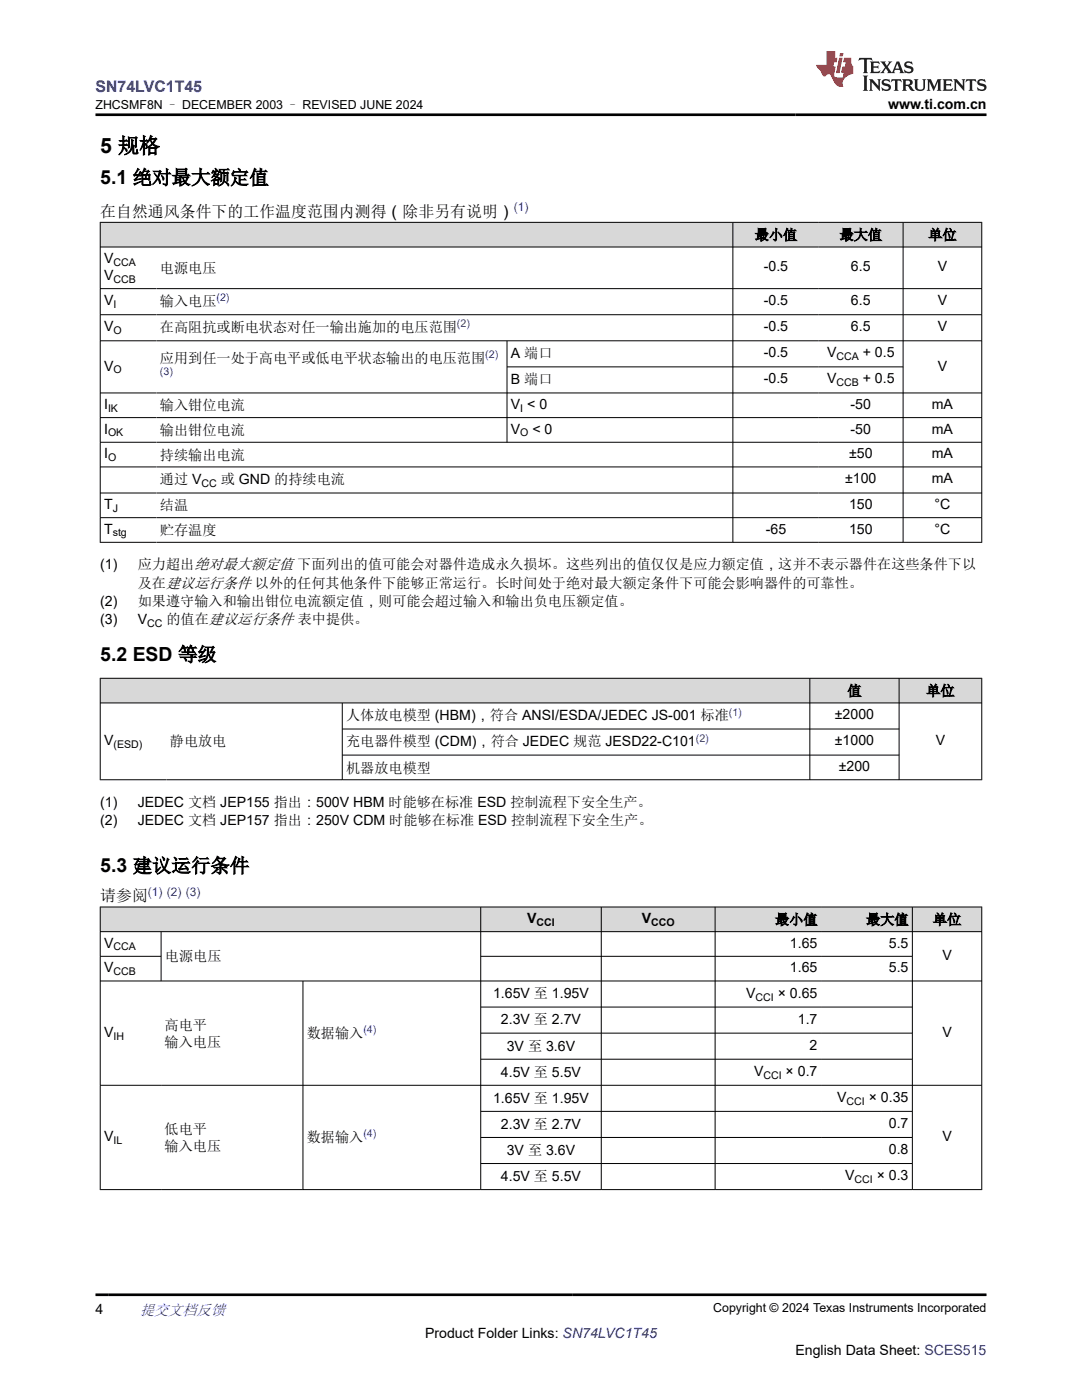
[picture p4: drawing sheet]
<svg xmlns="http://www.w3.org/2000/svg" width="216mm" height="279mm" viewBox="0 0 216 279" stroke-linecap="round" stroke-linejoin="round" font-family="sans-serif">
<g fill="#d8d8d8">
<path d="M20 44.4h175.9v4.9h-175.9z" fill-rule="evenodd"/>
<path d="M20.1 44.4h126.1v4.8h-126.1z" fill-rule="evenodd"/>
<path d="M146.3 44.4h17.1v4.8h-17.1z" fill-rule="evenodd"/>
<path d="M163.4 44.4h16.7v4.8h-16.7z" fill-rule="evenodd"/>
<path d="M180.3 44.4h15.5v4.8h-15.5z" fill-rule="evenodd"/>
</g>
<g fill="none" stroke="#000" stroke-width=".2">
<path d="M19.9 44.4h176.1M19.9 49.3h176.1M19.9 57.6h176.1M20 44.3v64M146.2 44.3v64M180.2 44.3v64M195.9 44.3v64M19.9 62.8h176.1M19.9 68h176.1M19.9 78.4h176.1M101.2 68v20.3M101.2 73.2h79.1"/>
<path d="M19.9 83.3h176.1M19.9 88.3h176.1M19.9 93.2h176.1M19.9 98.4h176.1M19.9 103.3h176.1M19.9 108.2h176.1"/>
</g>
<g fill="#d8d8d8">
<path d="M20 135.4h175.9v4.9h-175.9z" fill-rule="evenodd"/>
<path d="M20.1 135.4h141.4v4.8h-141.4z" fill-rule="evenodd"/>
<path d="M161.7 135.4h17.6v4.8h-17.6z" fill-rule="evenodd"/>
<path d="M179.5 135.4h16.3v4.8h-16.3z" fill-rule="evenodd"/>
</g>
<path d="M19.9 135.4h176.1M20 135.3v20.4M161.6 135.3v20.4M179.4 135.3v20.4M195.9 135.3v20.4M19.9 140.3h176.1M19.9 155.6h176.1M68.3 140.3v15.4M68.3 145.5h111.2M68.3 150.7h111.2" fill="none" stroke="#000" stroke-width=".2"/>
<g fill="#d8d8d8">
<path d="M20 181h175.9v4.9h-175.9z" fill-rule="evenodd"/>
<path d="M20.1 181.1h75.8v4.8h-75.8z" fill-rule="evenodd"/>
<path d="M96 181.1h23.9v4.8h-23.9z" fill-rule="evenodd"/>
<path d="M120 181.1h22.6v4.8h-22.6z" fill-rule="evenodd"/>
<path d="M142.8 181.1h21v4.8h-21z" fill-rule="evenodd"/>
<path d="M163.8 181.1h18.2v4.8h-18.2z" fill-rule="evenodd"/>
<path d="M182.1 181.1h13.7v4.8h-13.7z" fill-rule="evenodd"/>
</g>
<g fill="none" stroke="#000" stroke-width=".2">
<path d="M19.9 181h176.1M19.9 185.9h176.1M19.9 190.9h12.3M20 181v56.5M32.1 185.9v9.9M60.5 195.8v41.7M95.9 181v56.5M95.9 190.9h86.2M120 181v56.5M142.7 181v56.5M182.1 181v56.5M195.9 181v56.5"/>
<path d="M196 195.8h-176.1M19.9 216.6h176.1M95.9 201h86.2M95.9 206.2h86.2M95.9 211.4h86.2M19.9 237.4h176.1M95.9 221.8h86.2M95.9 227h86.2M95.9 232.2h86.2"/>
</g>
<path d="M171.5 11.6l-.2 .5 .5-.2h.6v.1v2.2l-.2 .4h1l-.2-.4v-2.2v-.1h.5l.6 .2-.2-.5zM173.6 12.3l.2 .4v1.5l-.2 .4h1.9l.1-.6a1.08 1.08 0 0 1-1.3 .2v-.7h.6l.4 .2v-.7l-.4 .2h-.6v-.5l.2-.2a1 1 0 0 1 1 .3l-.1-.5zM175.7 12.3l.9 1.1-1 1.2h.9l-.2-.2 .5-.8 .4 .8-.2 .2h1.6l-.2-.2 .2-.5h.9l.1 .5-.1 .2h.9l-.2-.3-.8-2h-.5l-.9 2.2-.9-1.1 .9-1.1h-.8l.2 .2-.4 .6-.4-.6 .2-.2zM179 12.7l.4 1h-.7zM180.7 12.4a.65 .65 0 0 0-.2 .7 .65 .65 0 0 0 .6 .5l.6 .1 .1 .3a.79 .79 0 0 1-.7 .4 .79 .79 0 0 1-.7-.5l.1 .7 .2-.1a.93 .93 0 0 0 1.1 .1 .93 .93 0 0 0 .4-1 1.46 1.46 0 0 0-1.2-.6l-.1-.3a1.09 1.09 0 0 1 1.2 .2l-.2-.6-.1 .1-.5-.2zM172.2 15.1l.2 .4v2.2l-.2 .4h1l-.2-.4v-2.2l.2-.4zM173.4 15.8l.2 .4v1.5l-.2 .4h.8l-.3-.4 .1-1.3 1.6 1.8v-2l.2-.4h-.7l.1 .2 .1 1.1-1.2-1.3zM176.2 15.9a.65 .65 0 0 0-.2 .8 .65 .65 0 0 0 .6 .4l.6 .2 .1 .2a.79 .79 0 0 1-.7 .4 .79 .79 0 0 1-.7-.5l.1 .7 .2-.1a.93 .93 0 0 0 1.1 .1 .93 .93 0 0 0 .4-.9 1.46 1.46 0 0 0-1.2-.6l-.1-.4a1.09 1.09 0 0 1 1.2 .2l-.1-.6-.2 .1-.5-.1zM177.9 15.8l-.1 .6a.63 .63 0 0 1 .8-.3v1.6l-.3 .4h1l-.2-.4v-1.6a.66 .66 0 0 1 .8 .3l-.1-.6zM180 15.8l.2 .4v1.5l-.2 .4h1l-.2-.2-.1-.7h.5l.1 .2a.79 .79 0 0 0 1.2 .6l-1-.9a.61 .61 0 0 0 .6-.6 .61 .61 0 0 0-.5-.7zM180.8 16.1h.1a.47 .47 0 0 1 .5 .1 .47 .47 0 0 1 .1 .5l-.1 .1-.7 .1zM182.3 15.8l.2 .2a2.27 2.27 0 0 0 .4 2 1.04 1.04 0 0 0 1.7-.7v-1.3l.2-.2h-.8l.2 .4v1.1a.6 .6 0 0 1-.6 .6 .6 .6 0 0 1-.6-.6v-1.1l.3-.4zM184.9 15.8l.2 .4v1.5l-.2 .4h.8l-.3-.4v-1.4l.9 1.9 .9-1.9v1.4l-.3 .4h1l-.2-.4v-1.5l.2-.4h-.8l-.7 1.5-.6-1.5zM188.1 15.8l.2 .4v1.5l-.2 .4h1.9l.1-.6a1.09 1.09 0 0 1-1.3 .2v-.7h.6l.4 .2v-.6l-.4 .2h-.6v-.6l.2-.1a1.01 1.01 0 0 1 1 .3l-.1-.6zM190.2 15.8l.3 .4v1.5l-.3 .4h.8l-.2-.4v-1.3l1.6 1.8v-2l.2-.4h-.7l.2 .2v1.1l-1.2-1.3zM192.8 15.8l-.1 .6a.63 .63 0 0 1 .8-.3v1.6l-.3 .4h1l-.2-.4v-1.6a.66 .66 0 0 1 .8 .3l-.1-.6zM195.2 15.9a.65 .65 0 0 0-.2 .8 .65 .65 0 0 0 .6 .4l.6 .2 .2 .2a.79 .79 0 0 1-.7 .4 .79 .79 0 0 1-.7-.5l.1 .7 .2-.1a.93 .93 0 0 0 1 .1 .93 .93 0 0 0 .5-.9 1.46 1.46 0 0 0-1.3-.6v-.4a1.09 1.09 0 0 1 1.2 .2l-.2-.6-.2 .1-.5-.1z" fill="#231f20"/>
<path d="M164.9 10.2v2.8h-2l.1 .3 .8 1a.95 .95 0 0 0 1 .9 .59 .59 0 0 1 .5-.4 .59 .59 0 0 1 .5 .4l.4 .7a1.59 1.59 0 0 0 2.1 1.4 1.61 1.61 0 0 1 1-2.3l1-.3-.1-1.5a1.59 1.59 0 0 1-.3-1.7h-1.5l-.2 .9h.6l-.2 .9h-.5l-.2 1v.2l.4 .1-.1 .9h-.7a.73 .73 0 0 1-1-.7l.3-1.5h-.5l.1-.9h.5l.2-.9h-.5v-1.3zM167.4 11.5l-.6 3.1h.7l.6-3.1zM167.6 10.6l-.1 .6h.7l.1-.6z" fill="#ed1c24"/>
<path d="M19 22.9h177.8M19 258.4h177.8" fill="none" stroke="#000" stroke-width=".53"/>
<text font-size="4.2" x="20" y="30.5">5 规格</text>
<g font-size="3.9">
<text x="20" y="36.7">5.1 绝对最大额定值</text>
<text x="20" y="131.9">5.2 ESD 等级</text>
<text x="20" y="174.1">5.3 建议运行条件</text>
</g>
<text font-size="3.2" fill="#00f" x="19" y="18.3">SN74LVC1T45</text>
<g font-size="3.2">
<text x="20" y="43.2">在自然通风条件下的工作温度范围内测得（除非另有说明）</text>
<text x="20" y="179.9">请参阅</text>
</g>
<text font-size="3" fill="#00f" x="27.9" y="262.4">提交文档反馈</text>
<g font-size="2.8">
<text x="177.2" y="21.7">www.ti.com.cn</text>
<text x="150.6" y="47.8">最小值</text>
<text x="167.5" y="47.8">最大值</text>
<text x="185.2" y="47.8">单位</text>
<text x="20.8" y="52.5">V</text>
<text x="20.8" y="55.9">V</text>
<text x="31.9" y="54.5">电源电压</text>
<text x="152.4" y="54.2">-0.5</text>
<text x="169.8" y="54.2">6.5</text>
<text x="187.1" y="54.2">V</text>
<text x="20.8" y="60.9">V</text>
<text x="31.9" y="61.1">输入电压</text>
<text x="152.4" y="60.8">-0.5</text>
<text x="152.4" y="66">-0.5</text>
<text x="169.8" y="60.8">6.5</text>
<text x="169.8" y="66">6.5</text>
<text x="187.1" y="60.9">V</text>
<text x="20.8" y="66.1">V</text>
<text x="31.9" y="66.3">在高阻抗或断电状态对任一输出施加的电压范围</text>
<text x="101.9" y="71.5">A 端口</text>
<text x="152.4" y="71.2">-0.5</text>
<text x="165" y="71.2">V</text>
<text x="172.2" y="71.2">+ 0.5</text>
<text x="187.1" y="66.1">V</text>
<text x="20.8" y="73.9">V</text>
<text x="31.9" y="72.4">应用到任一处于高电平或低电平状态输出的电压范围</text>
<text x="101.9" y="76.7">B 端口</text>
<text x="152.4" y="76.4">-0.5</text>
<text x="165" y="76.4">V</text>
<text x="172.2" y="76.4">+ 0.5</text>
<text x="187.1" y="73.9">V</text>
<text x="20.8" y="81.6">I</text>
<text x="31.9" y="81.9">输入钳位电流</text>
<text x="101.9" y="81.6">V &lt; 0</text>
<text x="169.7" y="81.6">-50</text>
<text x="185.9" y="81.6">mA</text>
<text x="20.8" y="86.5">I</text>
<text x="31.9" y="86.8">输出钳位电流</text>
<text x="101.9" y="86.5">V</text>
<text x="106.2" y="86.5">&lt; 0</text>
<text x="169.7" y="86.5">-50</text>
<text x="185.9" y="86.5">mA</text>
<text x="20.8" y="91.5">I</text>
<text x="31.9" y="91.7">持续输出电流</text>
<text x="169.4" y="91.5">±50</text>
<text x="185.9" y="91.5">mA</text>
<text x="20.8" y="101.6">T</text>
<text x="31.9" y="96.7">通过 V</text>
<text x="31.9" y="101.9">结温</text>
<text x="44.1" y="96.7">或 GND 的持续电流</text>
<text x="168.6" y="96.4">±100</text>
<text x="169.4" y="101.6">150</text>
<text x="185.9" y="96.4">mA</text>
<text x="186.5" y="101.6">°C</text>
<text x="20.8" y="106.5">T</text>
<text x="31.9" y="106.8">贮存温度</text>
<text x="152.8" y="106.5">-65</text>
<text x="169.4" y="106.5">150</text>
<text x="186.5" y="106.5">°C</text>
<text x="20" y="113.6">(1)</text>
<text x="27.5" y="113.6">应力超出绝对最大额定值 下面列出的值可能会对器件造成永久损坏。这些列出的值仅仅是应力额定值，这并不表示器件在这些条件下以</text>
<text x="27.5" y="117.3">及在建议运行条件 以外的任何其他条件下能够正常运行。长时间处于绝对最大额定条件下可能会影响器件的可靠性。</text>
<text x="20" y="120.9">(2)</text>
<text x="20" y="124.6">(3)</text>
<text x="27.5" y="120.9">如果遵守输入和输出钳位电流额定值，则可能会超过输入和输出负电压额定值。</text>
<text x="27.5" y="124.6">V</text>
<text x="33.2" y="124.6">的值在建议运行条件 表中提供。</text>
<text x="69.1" y="143.8">人体放电模型 (HBM)，符合 ANSI/ESDA/JEDEC JS-001 标准</text>
<text x="166.6" y="143.5">±2000</text>
<text x="169.1" y="138.8">值</text>
<text x="184.8" y="138.8">单位</text>
<text x="20.8" y="148.7">V</text>
<text x="33.9" y="149">静电放电</text>
<text x="69.1" y="149">充电器件模型 (CDM)，符合 JEDEC 规范 JESD22-C101</text>
<text x="166.6" y="148.7">±1000</text>
<text x="186.7" y="148.7">V</text>
<text x="69.1" y="154.2">机器放电模型</text>
<text x="167.4" y="153.9">±200</text>
<text x="20" y="161">(1)</text>
<text x="27.5" y="161">JEDEC 文档 JEP155 指出：500V HBM 时能够在标准 ESD 控制流程下安全生产。</text>
<text x="20" y="164.6">(2)</text>
<text x="27.5" y="164.6">JEDEC 文档 JEP157 指出：250V CDM 时能够在标准 ESD 控制流程下安全生产。</text>
<text x="105.2" y="184.2">V</text>
<text x="128" y="184.2">V</text>
<text x="154.7" y="184.5">最小值</text>
<text x="172.8" y="184.5">最大值</text>
<text x="186.2" y="184.5">单位</text>
<text x="20.8" y="189.1">V</text>
<text x="32.9" y="191.9">电源电压</text>
<text x="157.6" y="189.1">1.65</text>
<text x="177.4" y="189.1">5.5</text>
<text x="188" y="191.6">V</text>
<text x="20.8" y="194">V</text>
<text x="157.6" y="194">1.65</text>
<text x="177.4" y="194">5.5</text>
<text x="98.4" y="199.3">1.65V 至 1.95V</text>
<text x="148.9" y="199.1">V</text>
<text x="155.2" y="199.1">× 0.65</text>
<text x="20.8" y="206.9">V</text>
<text x="32.9" y="205.5">高电平</text>
<text x="32.9" y="208.9">输入电压</text>
<text x="61.2" y="207.1">数据输入</text>
<text x="99.9" y="204.5">2.3V 至 2.7V</text>
<text x="101.1" y="209.7">3V 至 3.6V</text>
<text x="159.2" y="204.3">1.7</text>
<text x="161.6" y="209.5">2</text>
<text x="188" y="206.9">V</text>
<text x="99.9" y="214.9">4.5V 至 5.5V</text>
<text x="150.5" y="214.7">V</text>
<text x="156.8" y="214.7">× 0.7</text>
<text x="98.4" y="220.1">1.65V 至 1.95V</text>
<text x="167" y="219.9">V</text>
<text x="173.4" y="219.9">× 0.35</text>
<text x="20.8" y="227.7">V</text>
<text x="32.9" y="226.3">低电平</text>
<text x="61.2" y="227.9">数据输入</text>
<text x="99.9" y="225.3">2.3V 至 2.7V</text>
<text x="177.4" y="225.1">0.7</text>
<text x="188" y="227.7">V</text>
<text x="32.9" y="229.7">输入电压</text>
<text x="101.1" y="230.5">3V 至 3.6V</text>
<text x="177.4" y="230.3">0.8</text>
<text x="99.9" y="235.7">4.5V 至 5.5V</text>
<text x="168.6" y="235.5">V</text>
<text x="174.9" y="235.5">× 0.3</text>
<text x="19" y="262.1">4</text>
<text x="84.8" y="266.9">Product Folder Links: SN74LVC1T45</text>
<text x="158.7" y="270.3">English Data Sheet: SCES515</text>
</g>
<g font-size="2.5">
<text x="19" y="21.8">ZHCSMF8N – DECEMBER 2003 – REVISED JUNE 2024</text>
<text x="142.3" y="261.8">Copyright © 2024 Texas Instruments Incorporated</text>
</g>
<g font-size="2.4" fill="#00f">
<text x="102.6" y="42.2">(1)</text>
<text x="29.5" y="178.8">(1) (2) (3)</text>
</g>
<g font-size="2.1">
<text x="22.6" y="53.1">CCA</text>
<text x="22.7" y="56.4">CCB</text>
<text x="22.6" y="61.5">I</text>
<text x="22.6" y="66.7">O</text>
<text x="166.9" y="71.8">CCA</text>
<text x="22.6" y="74.5">O</text>
<text x="166.9" y="77">CCB</text>
<text x="21.6" y="82.2">IK</text>
<text x="103.8" y="82.2">I</text>
<text x="21.6" y="87.1">OK</text>
<text x="103.8" y="87.1">O</text>
<text x="21.6" y="92">O</text>
<text x="40.2" y="97.2">CC</text>
<text x="22.5" y="102.1">J</text>
<text x="22.5" y="107.1">stg</text>
<text x="29.4" y="125.2">CC</text>
<text x="22.6" y="149.2">(ESD)</text>
<text x="107.1" y="184.8">CCI</text>
<text x="129.9" y="184.8">CCO</text>
<text x="22.6" y="189.7">CCA</text>
<text x="22.6" y="194.6">CCB</text>
<text x="150.8" y="199.7">CCI</text>
<text x="22.6" y="207.5">IH</text>
<text x="152.3" y="215.3">CCI</text>
<text x="168.9" y="220.5">CCI</text>
<text x="22.6" y="228.3">IL</text>
<text x="170.5" y="236.1">CCI</text>
</g>
<g font-size="2.1" fill="#00f">
<text x="43.2" y="60.1">(2)</text>
<text x="91.2" y="65.3">(2)</text>
<text x="96.8" y="71.5">(2)</text>
<text x="31.9" y="74.8">(3)</text>
<text x="145.4" y="142.8">(1)</text>
<text x="138.8" y="148">(2)</text>
<text x="72.5" y="206.1">(4)</text>
<text x="72.5" y="226.9">(4)</text>
</g>
</svg>
